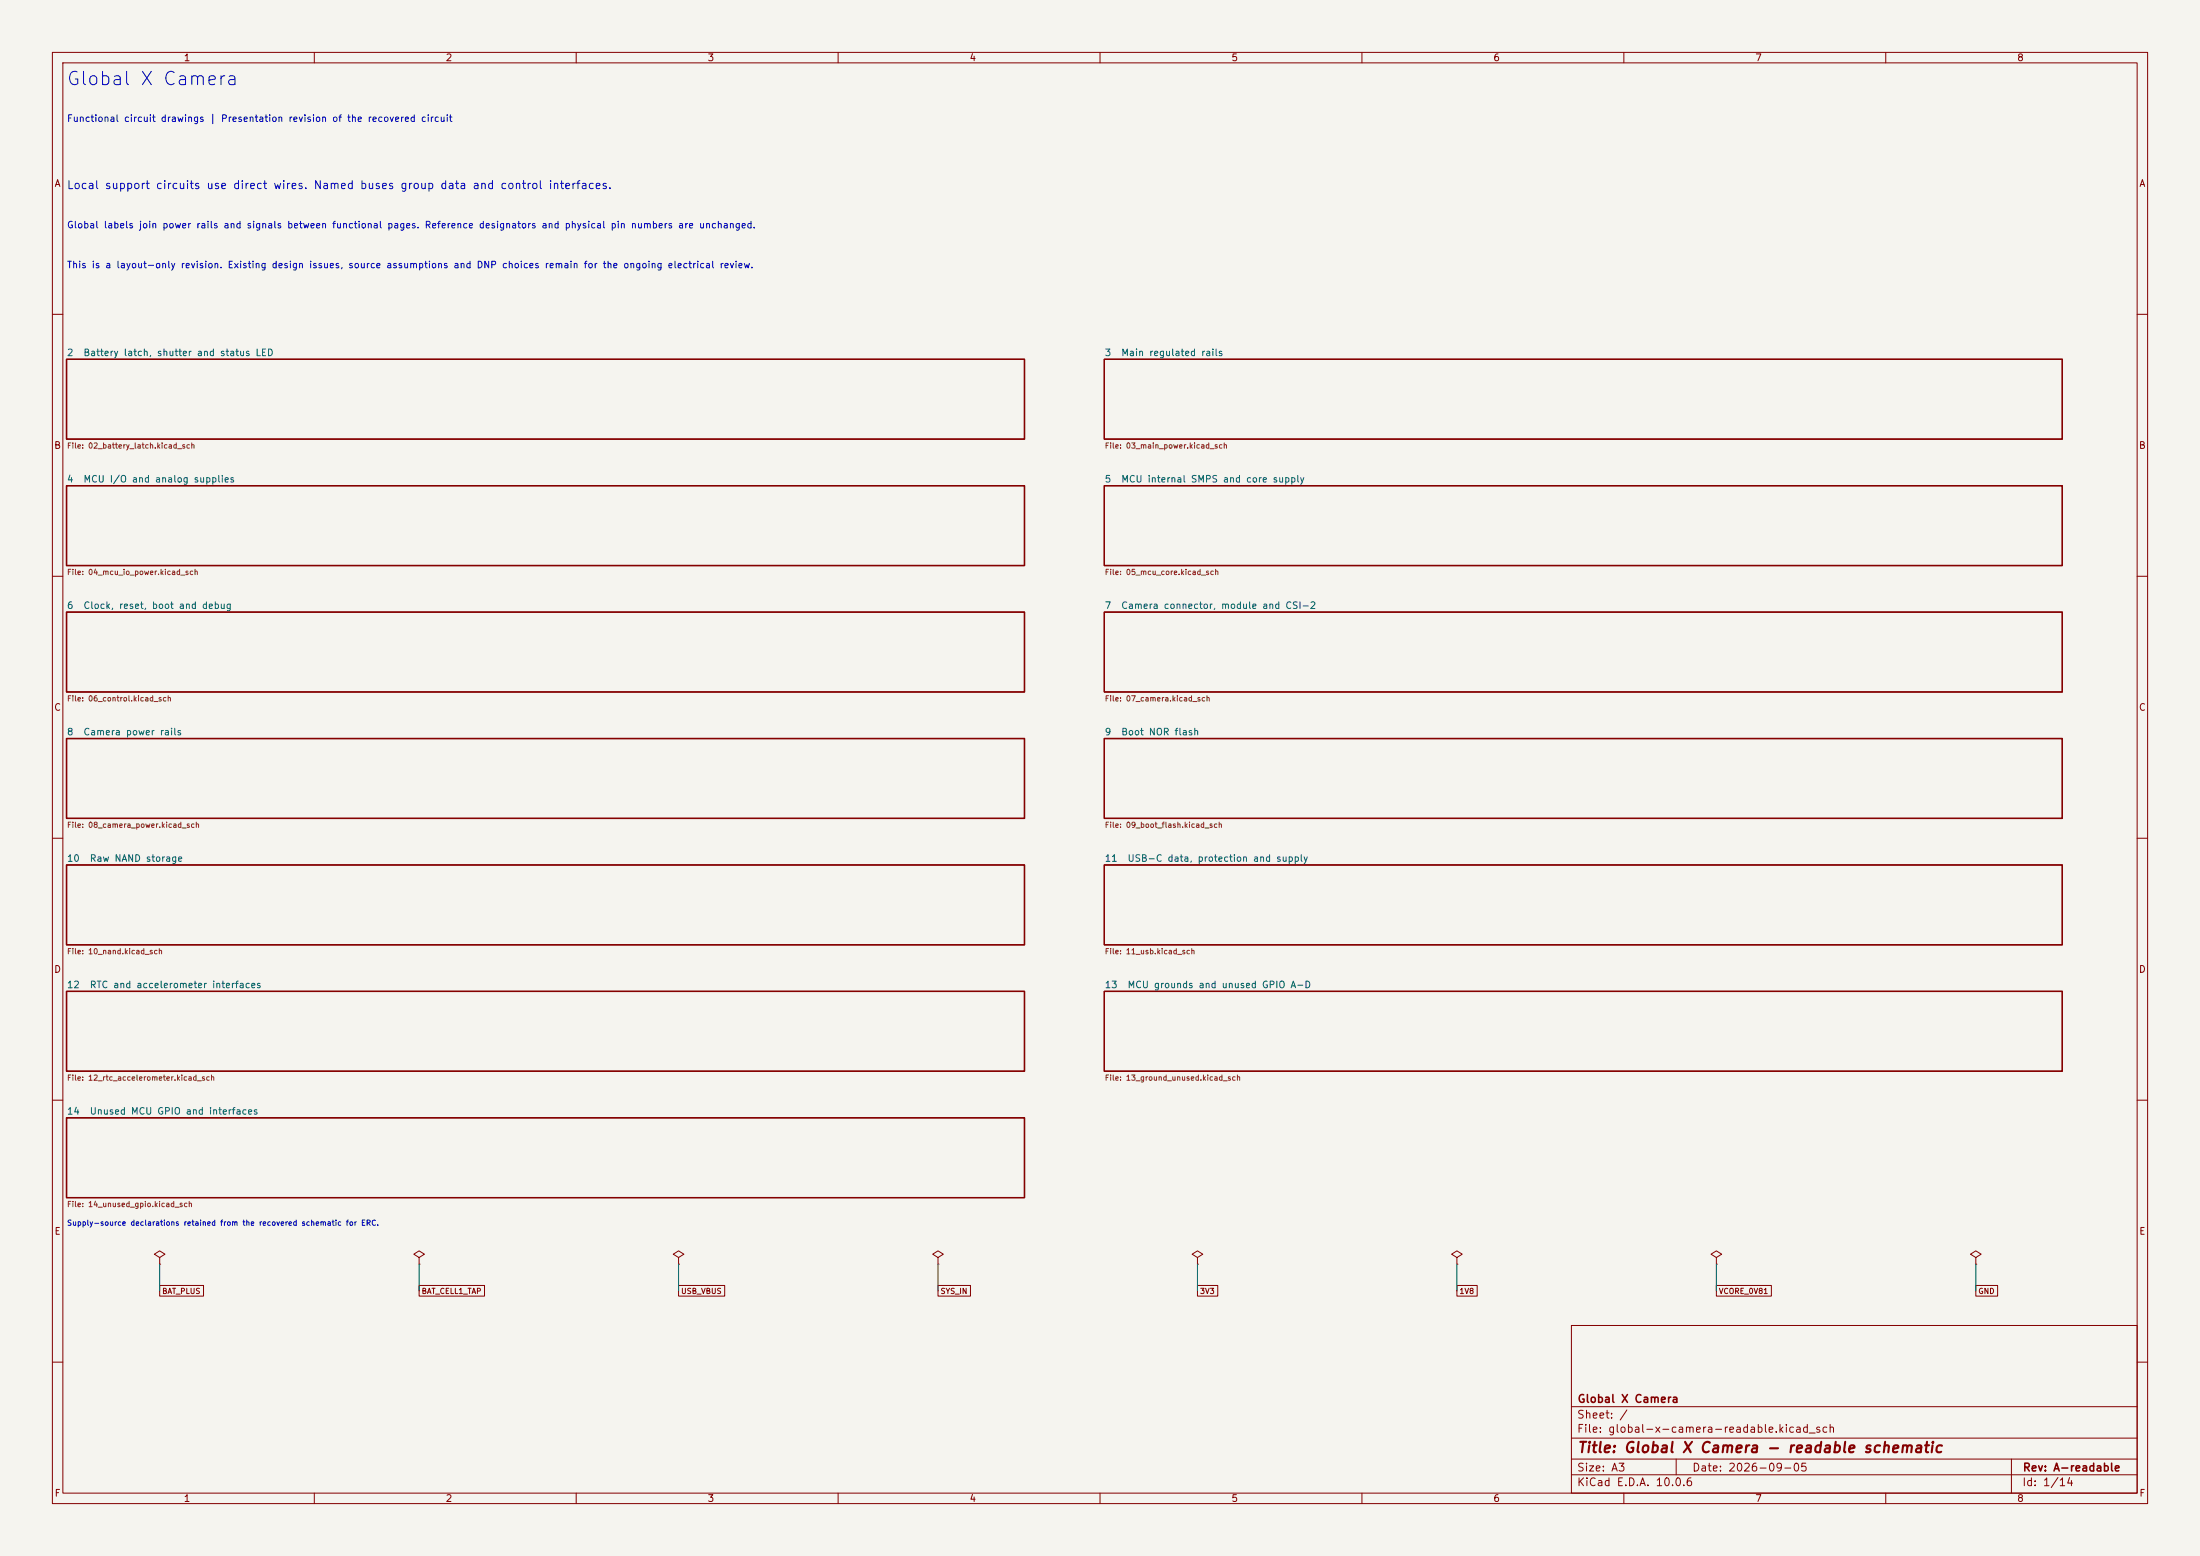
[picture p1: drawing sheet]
(kicad_sch
 (version 20260306)
 (generator "eeschema")
 (generator_version "10.0")
 (paper "A3")
 (title_block
  (title "Global X Camera - readable schematic")
  (date "2026-09-05")
  (rev "A-readable")
  (company "Global X Camera"))
 (lib_symbols
  (symbol "GX:PWR_FLAG"
   (power global)
   (pin_numbers (hide yes))
   (pin_names
    (offset 0) (hide yes)) (exclude_from_sim no) (in_bom yes) (on_board yes)
   (in_pos_files yes)
   (duplicate_pin_numbers_are_jumpers no)
   (property "Reference" "#FLG" (at 0 1.905 0) (show_name no) (do_not_autoplace no) (hide yes) (effects (font (size 1.27 1.27))))
   (property "Value" "PWR_FLAG" (at 0 3.81 0) (show_name no) (do_not_autoplace no) (effects (font (size 1.27 1.27))))
   (property "Footprint" "" (at 0 0 0) (show_name no) (do_not_autoplace no) (hide yes) (effects (font (size 1.27 1.27))))
   (property "Datasheet" "" (at 0 0 0) (show_name no) (do_not_autoplace no) (hide yes) (effects (font (size 1.27 1.27))))
   (property "Description" "Special symbol for telling ERC where power comes from" (at 0 0 0) (show_name no) (do_not_autoplace no) (hide yes) (effects (font (size 1.27 1.27))))
   (symbol "PWR_FLAG_0_0"
    (pin power_out line (at 0 0 90) (length 0) (name "" (effects (font (size 1.27 1.27)))) (number "1" (effects (font (size 1.27 1.27))))))
   (symbol "PWR_FLAG_0_1"
    (polyline (pts (xy 0 0) (xy 0 1.27) (xy -1.016 1.905) (xy 0 2.54) (xy 1.016 1.905) (xy 0 1.27)) (stroke (width 0) (type default)) (fill (type none))))
   (embedded_fonts no)))
 (text "This is a layout-only revision. Existing design issues, source assumptions and DNP choices remain for the ongoing electrical review."
  (exclude_from_sim no)
  (at 12.7 50.8 0)
  (effects (font (size 1.27 1.27)) (justify left)))
 (text "Local support circuits use direct wires. Named buses group data and control interfaces."
  (exclude_from_sim no)
  (at 12.7 35.56 0)
  (effects (font (size 1.524 1.524)) (justify left)))
 (text "Global X Camera"
  (exclude_from_sim no)
  (at 12.7 15.24 0)
  (effects (font (size 2.54 2.54)) (justify left)))
 (text "Global labels join power rails and signals between functional pages. Reference designators and physical pin numbers are unchanged."
  (exclude_from_sim no)
  (at 12.7 43.18 0)
  (effects (font (size 1.27 1.27)) (justify left)))
 (text "Supply-source declarations retained from the recovered schematic for ERC."
  (exclude_from_sim no)
  (at 12.7 233.68 0)
  (effects (font (size 1.016 1.016)) (justify left)))
 (text "Functional circuit drawings | Presentation revision of the recovered circuit"
  (exclude_from_sim no)
  (at 12.7 22.86 0)
  (effects (font (size 1.27 1.27)) (justify left)))
 (wire
  (pts (xy 228.6 241.3) (xy 228.6 246.38))
  (stroke (width 0) (type default)))
 (wire
  (pts (xy 30.48 241.3) (xy 30.48 246.38))
  (stroke (width 0) (type default)))
 (wire
  (pts (xy 377.19 241.3) (xy 377.19 246.38))
  (stroke (width 0) (type default)))
 (wire
  (pts (xy 327.66 241.3) (xy 327.66 246.38))
  (stroke (width 0) (type default)))
 (wire
  (pts (xy 129.54 241.3) (xy 129.54 246.38))
  (stroke (width 0) (type default)))
 (wire
  (pts (xy 80.01 241.3) (xy 80.01 246.38))
  (stroke (width 0) (type default)))
 (wire
  (pts (xy 278.13 241.3) (xy 278.13 246.38))
  (stroke (width 0) (type default)))
 (wire
  (pts (xy 179.07 241.3) (xy 179.07 246.38))
  (stroke (width 0) (type default)))
 (global_label "3V3"
  (shape passive)
  (at 228.6 246.38 0)
  (effects (font (size 1.016 1.016)) (justify left))
  (property "Intersheetrefs" "${INTERSHEET_REFS}" (at 228.6 246.38 0) (hide yes) (show_name no) (do_not_autoplace no) (effects (font (size 1.016 1.016)))))
 (global_label "1V8"
  (shape passive)
  (at 278.13 246.38 0)
  (effects (font (size 1.016 1.016)) (justify left))
  (property "Intersheetrefs" "${INTERSHEET_REFS}" (at 278.13 246.38 0) (hide yes) (show_name no) (do_not_autoplace no) (effects (font (size 1.016 1.016)))))
 (global_label "USB_VBUS"
  (shape passive)
  (at 129.54 246.38 0)
  (effects (font (size 1.016 1.016)) (justify left))
  (property "Intersheetrefs" "${INTERSHEET_REFS}" (at 129.54 246.38 0) (hide yes) (show_name no) (do_not_autoplace no) (effects (font (size 1.016 1.016)))))
 (global_label "SYS_IN"
  (shape passive)
  (at 179.07 246.38 0)
  (effects (font (size 1.016 1.016)) (justify left))
  (property "Intersheetrefs" "${INTERSHEET_REFS}" (at 179.07 246.38 0) (hide yes) (show_name no) (do_not_autoplace no) (effects (font (size 1.016 1.016)))))
 (global_label "GND"
  (shape passive)
  (at 377.19 246.38 0)
  (effects (font (size 1.016 1.016)) (justify left))
  (property "Intersheetrefs" "${INTERSHEET_REFS}" (at 377.19 246.38 0) (hide yes) (show_name no) (do_not_autoplace no) (effects (font (size 1.016 1.016)))))
 (global_label "BAT_CELL1_TAP"
  (shape passive)
  (at 80.01 246.38 0)
  (effects (font (size 1.016 1.016)) (justify left))
  (property "Intersheetrefs" "${INTERSHEET_REFS}" (at 80.01 246.38 0) (hide yes) (show_name no) (do_not_autoplace no) (effects (font (size 1.016 1.016)))))
 (global_label "BAT_PLUS"
  (shape passive)
  (at 30.48 246.38 0)
  (effects (font (size 1.016 1.016)) (justify left))
  (property "Intersheetrefs" "${INTERSHEET_REFS}" (at 30.48 246.38 0) (hide yes) (show_name no) (do_not_autoplace no) (effects (font (size 1.016 1.016)))))
 (global_label "VCORE_0V81"
  (shape passive)
  (at 327.66 246.38 0)
  (effects (font (size 1.016 1.016)) (justify left))
  (property "Intersheetrefs" "${INTERSHEET_REFS}" (at 327.66 246.38 0) (hide yes) (show_name no) (do_not_autoplace no) (effects (font (size 1.016 1.016)))))
 (symbol
  (lib_id "GX:PWR_FLAG")
  (at 278.13 241.3 0)
  (unit 1)
  (body_style 1)
  (exclude_from_sim no)
  (in_bom no)
  (on_board no)
  (in_pos_files yes)
  (dnp no)
  (property "Reference" "#FLG006" (at 278.13 241.3 0) (hide yes) (show_name no) (do_not_autoplace no) (effects (font (size 1.27 1.27))))
  (property "Value" "PWR_FLAG" (at 278.13 241.3 0) (hide yes) (show_name no) (do_not_autoplace no) (effects (font (size 1.27 1.27))))
  (property "Footprint" "" (at 278.13 241.3 0) (show_name no) (do_not_autoplace no) (effects (font (size 1.27 1.27))))
  (property "Datasheet" "" (at 278.13 241.3 0) (show_name no) (do_not_autoplace no) (effects (font (size 1.27 1.27))))
  (property "Description" "" (at 278.13 241.3 0) (show_name no) (do_not_autoplace no) (effects (font (size 1.27 1.27))))
  (pin "1"))
 (symbol
  (lib_id "GX:PWR_FLAG")
  (at 30.48 241.3 0)
  (unit 1)
  (body_style 1)
  (exclude_from_sim no)
  (in_bom no)
  (on_board no)
  (in_pos_files yes)
  (dnp no)
  (property "Reference" "#FLG001" (at 30.48 241.3 0) (hide yes) (show_name no) (do_not_autoplace no) (effects (font (size 1.27 1.27))))
  (property "Value" "PWR_FLAG" (at 30.48 241.3 0) (hide yes) (show_name no) (do_not_autoplace no) (effects (font (size 1.27 1.27))))
  (property "Footprint" "" (at 30.48 241.3 0) (show_name no) (do_not_autoplace no) (effects (font (size 1.27 1.27))))
  (property "Datasheet" "" (at 30.48 241.3 0) (show_name no) (do_not_autoplace no) (effects (font (size 1.27 1.27))))
  (property "Description" "" (at 30.48 241.3 0) (show_name no) (do_not_autoplace no) (effects (font (size 1.27 1.27))))
  (pin "1"))
 (symbol
  (lib_id "GX:PWR_FLAG")
  (at 179.07 241.3 0)
  (unit 1)
  (body_style 1)
  (exclude_from_sim no)
  (in_bom no)
  (on_board no)
  (in_pos_files yes)
  (dnp no)
  (property "Reference" "#FLG004" (at 179.07 241.3 0) (hide yes) (show_name no) (do_not_autoplace no) (effects (font (size 1.27 1.27))))
  (property "Value" "PWR_FLAG" (at 179.07 241.3 0) (hide yes) (show_name no) (do_not_autoplace no) (effects (font (size 1.27 1.27))))
  (property "Footprint" "" (at 179.07 241.3 0) (show_name no) (do_not_autoplace no) (effects (font (size 1.27 1.27))))
  (property "Datasheet" "" (at 179.07 241.3 0) (show_name no) (do_not_autoplace no) (effects (font (size 1.27 1.27))))
  (property "Description" "" (at 179.07 241.3 0) (show_name no) (do_not_autoplace no) (effects (font (size 1.27 1.27))))
  (pin "1"))
 (symbol
  (lib_id "GX:PWR_FLAG")
  (at 327.66 241.3 0)
  (unit 1)
  (body_style 1)
  (exclude_from_sim no)
  (in_bom no)
  (on_board no)
  (in_pos_files yes)
  (dnp no)
  (property "Reference" "#FLG007" (at 327.66 241.3 0) (hide yes) (show_name no) (do_not_autoplace no) (effects (font (size 1.27 1.27))))
  (property "Value" "PWR_FLAG" (at 327.66 241.3 0) (hide yes) (show_name no) (do_not_autoplace no) (effects (font (size 1.27 1.27))))
  (property "Footprint" "" (at 327.66 241.3 0) (show_name no) (do_not_autoplace no) (effects (font (size 1.27 1.27))))
  (property "Datasheet" "" (at 327.66 241.3 0) (show_name no) (do_not_autoplace no) (effects (font (size 1.27 1.27))))
  (property "Description" "" (at 327.66 241.3 0) (show_name no) (do_not_autoplace no) (effects (font (size 1.27 1.27))))
  (pin "1"))
 (symbol
  (lib_id "GX:PWR_FLAG")
  (at 228.6 241.3 0)
  (unit 1)
  (body_style 1)
  (exclude_from_sim no)
  (in_bom no)
  (on_board no)
  (in_pos_files yes)
  (dnp no)
  (property "Reference" "#FLG005" (at 228.6 241.3 0) (hide yes) (show_name no) (do_not_autoplace no) (effects (font (size 1.27 1.27))))
  (property "Value" "PWR_FLAG" (at 228.6 241.3 0) (hide yes) (show_name no) (do_not_autoplace no) (effects (font (size 1.27 1.27))))
  (property "Footprint" "" (at 228.6 241.3 0) (show_name no) (do_not_autoplace no) (effects (font (size 1.27 1.27))))
  (property "Datasheet" "" (at 228.6 241.3 0) (show_name no) (do_not_autoplace no) (effects (font (size 1.27 1.27))))
  (property "Description" "" (at 228.6 241.3 0) (show_name no) (do_not_autoplace no) (effects (font (size 1.27 1.27))))
  (pin "1"))
 (symbol
  (lib_id "GX:PWR_FLAG")
  (at 80.01 241.3 0)
  (unit 1)
  (body_style 1)
  (exclude_from_sim no)
  (in_bom no)
  (on_board no)
  (in_pos_files yes)
  (dnp no)
  (property "Reference" "#FLG002" (at 80.01 241.3 0) (hide yes) (show_name no) (do_not_autoplace no) (effects (font (size 1.27 1.27))))
  (property "Value" "PWR_FLAG" (at 80.01 241.3 0) (hide yes) (show_name no) (do_not_autoplace no) (effects (font (size 1.27 1.27))))
  (property "Footprint" "" (at 80.01 241.3 0) (show_name no) (do_not_autoplace no) (effects (font (size 1.27 1.27))))
  (property "Datasheet" "" (at 80.01 241.3 0) (show_name no) (do_not_autoplace no) (effects (font (size 1.27 1.27))))
  (property "Description" "" (at 80.01 241.3 0) (show_name no) (do_not_autoplace no) (effects (font (size 1.27 1.27))))
  (pin "1"))
 (symbol
  (lib_id "GX:PWR_FLAG")
  (at 377.19 241.3 0)
  (unit 1)
  (body_style 1)
  (exclude_from_sim no)
  (in_bom no)
  (on_board no)
  (in_pos_files yes)
  (dnp no)
  (property "Reference" "#FLG008" (at 377.19 241.3 0) (hide yes) (show_name no) (do_not_autoplace no) (effects (font (size 1.27 1.27))))
  (property "Value" "PWR_FLAG" (at 377.19 241.3 0) (hide yes) (show_name no) (do_not_autoplace no) (effects (font (size 1.27 1.27))))
  (property "Footprint" "" (at 377.19 241.3 0) (show_name no) (do_not_autoplace no) (effects (font (size 1.27 1.27))))
  (property "Datasheet" "" (at 377.19 241.3 0) (show_name no) (do_not_autoplace no) (effects (font (size 1.27 1.27))))
  (property "Description" "" (at 377.19 241.3 0) (show_name no) (do_not_autoplace no) (effects (font (size 1.27 1.27))))
  (pin "1"))
 (symbol
  (lib_id "GX:PWR_FLAG")
  (at 129.54 241.3 0)
  (unit 1)
  (body_style 1)
  (exclude_from_sim no)
  (in_bom no)
  (on_board no)
  (in_pos_files yes)
  (dnp no)
  (property "Reference" "#FLG003" (at 129.54 241.3 0) (hide yes) (show_name no) (do_not_autoplace no) (effects (font (size 1.27 1.27))))
  (property "Value" "PWR_FLAG" (at 129.54 241.3 0) (hide yes) (show_name no) (do_not_autoplace no) (effects (font (size 1.27 1.27))))
  (property "Footprint" "" (at 129.54 241.3 0) (show_name no) (do_not_autoplace no) (effects (font (size 1.27 1.27))))
  (property "Datasheet" "" (at 129.54 241.3 0) (show_name no) (do_not_autoplace no) (effects (font (size 1.27 1.27))))
  (property "Description" "" (at 129.54 241.3 0) (show_name no) (do_not_autoplace no) (effects (font (size 1.27 1.27))))
  (pin "1"))
 (sheet
  (at 210.82 189.23)
  (size 182.88 15.24)
  (exclude_from_sim no)
  (in_bom yes)
  (on_board yes)
  (dnp no)
  (stroke (width 0.254) (type solid))
  (fill (color 0 0 0 0))
  (property "Sheetname" "13  MCU grounds and unused GPIO A-D" (at 210.82 187.96 0) (show_name no) (do_not_autoplace no) (effects (font (size 1.27 1.27)) (justify left)))
  (property "Sheetfile" "13_ground_unused.kicad_sch" (at 210.82 205.74 0) (show_name no) (do_not_autoplace no) (effects (font (size 1.016 1.016)) (justify left))))
 (sheet
  (at 12.7 165.1)
  (size 182.88 15.24)
  (exclude_from_sim no)
  (in_bom yes)
  (on_board yes)
  (dnp no)
  (stroke (width 0.254) (type solid))
  (fill (color 0 0 0 0))
  (property "Sheetname" "10  Raw NAND storage" (at 12.7 163.83 0) (show_name no) (do_not_autoplace no) (effects (font (size 1.27 1.27)) (justify left)))
  (property "Sheetfile" "10_nand.kicad_sch" (at 12.7 181.61 0) (show_name no) (do_not_autoplace no) (effects (font (size 1.016 1.016)) (justify left))))
 (sheet
  (at 12.7 116.84)
  (size 182.88 15.24)
  (exclude_from_sim no)
  (in_bom yes)
  (on_board yes)
  (dnp no)
  (stroke (width 0.254) (type solid))
  (fill (color 0 0 0 0))
  (property "Sheetname" "6  Clock, reset, boot and debug" (at 12.7 115.57 0) (show_name no) (do_not_autoplace no) (effects (font (size 1.27 1.27)) (justify left)))
  (property "Sheetfile" "06_control.kicad_sch" (at 12.7 133.35 0) (show_name no) (do_not_autoplace no) (effects (font (size 1.016 1.016)) (justify left))))
 (sheet
  (at 12.7 140.97)
  (size 182.88 15.24)
  (exclude_from_sim no)
  (in_bom yes)
  (on_board yes)
  (dnp no)
  (stroke (width 0.254) (type solid))
  (fill (color 0 0 0 0))
  (property "Sheetname" "8  Camera power rails" (at 12.7 139.7 0) (show_name no) (do_not_autoplace no) (effects (font (size 1.27 1.27)) (justify left)))
  (property "Sheetfile" "08_camera_power.kicad_sch" (at 12.7 157.48 0) (show_name no) (do_not_autoplace no) (effects (font (size 1.016 1.016)) (justify left))))
 (sheet
  (at 210.82 116.84)
  (size 182.88 15.24)
  (exclude_from_sim no)
  (in_bom yes)
  (on_board yes)
  (dnp no)
  (stroke (width 0.254) (type solid))
  (fill (color 0 0 0 0))
  (property "Sheetname" "7  Camera connector, module and CSI-2" (at 210.82 115.57 0) (show_name no) (do_not_autoplace no) (effects (font (size 1.27 1.27)) (justify left)))
  (property "Sheetfile" "07_camera.kicad_sch" (at 210.82 133.35 0) (show_name no) (do_not_autoplace no) (effects (font (size 1.016 1.016)) (justify left))))
 (sheet
  (at 12.7 68.58)
  (size 182.88 15.24)
  (exclude_from_sim no)
  (in_bom yes)
  (on_board yes)
  (dnp no)
  (stroke (width 0.254) (type solid))
  (fill (color 0 0 0 0))
  (property "Sheetname" "2  Battery latch, shutter and status LED" (at 12.7 67.31 0) (show_name no) (do_not_autoplace no) (effects (font (size 1.27 1.27)) (justify left)))
  (property "Sheetfile" "02_battery_latch.kicad_sch" (at 12.7 85.09 0) (show_name no) (do_not_autoplace no) (effects (font (size 1.016 1.016)) (justify left))))
 (sheet
  (at 210.82 140.97)
  (size 182.88 15.24)
  (exclude_from_sim no)
  (in_bom yes)
  (on_board yes)
  (dnp no)
  (stroke (width 0.254) (type solid))
  (fill (color 0 0 0 0))
  (property "Sheetname" "9  Boot NOR flash" (at 210.82 139.7 0) (show_name no) (do_not_autoplace no) (effects (font (size 1.27 1.27)) (justify left)))
  (property "Sheetfile" "09_boot_flash.kicad_sch" (at 210.82 157.48 0) (show_name no) (do_not_autoplace no) (effects (font (size 1.016 1.016)) (justify left))))
 (sheet
  (at 12.7 92.71)
  (size 182.88 15.24)
  (exclude_from_sim no)
  (in_bom yes)
  (on_board yes)
  (dnp no)
  (stroke (width 0.254) (type solid))
  (fill (color 0 0 0 0))
  (property "Sheetname" "4  MCU I/O and analog supplies" (at 12.7 91.44 0) (show_name no) (do_not_autoplace no) (effects (font (size 1.27 1.27)) (justify left)))
  (property "Sheetfile" "04_mcu_io_power.kicad_sch" (at 12.7 109.22 0) (show_name no) (do_not_autoplace no) (effects (font (size 1.016 1.016)) (justify left))))
 (sheet
  (at 12.7 213.36)
  (size 182.88 15.24)
  (exclude_from_sim no)
  (in_bom yes)
  (on_board yes)
  (dnp no)
  (stroke (width 0.254) (type solid))
  (fill (color 0 0 0 0))
  (property "Sheetname" "14  Unused MCU GPIO and interfaces" (at 12.7 212.09 0) (show_name no) (do_not_autoplace no) (effects (font (size 1.27 1.27)) (justify left)))
  (property "Sheetfile" "14_unused_gpio.kicad_sch" (at 12.7 229.87 0) (show_name no) (do_not_autoplace no) (effects (font (size 1.016 1.016)) (justify left))))
 (sheet
  (at 210.82 165.1)
  (size 182.88 15.24)
  (exclude_from_sim no)
  (in_bom yes)
  (on_board yes)
  (dnp no)
  (stroke (width 0.254) (type solid))
  (fill (color 0 0 0 0))
  (property "Sheetname" "11  USB-C data, protection and supply" (at 210.82 163.83 0) (show_name no) (do_not_autoplace no) (effects (font (size 1.27 1.27)) (justify left)))
  (property "Sheetfile" "11_usb.kicad_sch" (at 210.82 181.61 0) (show_name no) (do_not_autoplace no) (effects (font (size 1.016 1.016)) (justify left))))
 (sheet
  (at 210.82 68.58)
  (size 182.88 15.24)
  (exclude_from_sim no)
  (in_bom yes)
  (on_board yes)
  (dnp no)
  (stroke (width 0.254) (type solid))
  (fill (color 0 0 0 0))
  (property "Sheetname" "3  Main regulated rails" (at 210.82 67.31 0) (show_name no) (do_not_autoplace no) (effects (font (size 1.27 1.27)) (justify left)))
  (property "Sheetfile" "03_main_power.kicad_sch" (at 210.82 85.09 0) (show_name no) (do_not_autoplace no) (effects (font (size 1.016 1.016)) (justify left))))
 (sheet
  (at 12.7 189.23)
  (size 182.88 15.24)
  (exclude_from_sim no)
  (in_bom yes)
  (on_board yes)
  (dnp no)
  (stroke (width 0.254) (type solid))
  (fill (color 0 0 0 0))
  (property "Sheetname" "12  RTC and accelerometer interfaces" (at 12.7 187.96 0) (show_name no) (do_not_autoplace no) (effects (font (size 1.27 1.27)) (justify left)))
  (property "Sheetfile" "12_rtc_accelerometer.kicad_sch" (at 12.7 205.74 0) (show_name no) (do_not_autoplace no) (effects (font (size 1.016 1.016)) (justify left))))
 (sheet
  (at 210.82 92.71)
  (size 182.88 15.24)
  (exclude_from_sim no)
  (in_bom yes)
  (on_board yes)
  (dnp no)
  (stroke (width 0.254) (type solid))
  (fill (color 0 0 0 0))
  (property "Sheetname" "5  MCU internal SMPS and core supply" (at 210.82 91.44 0) (show_name no) (do_not_autoplace no) (effects (font (size 1.27 1.27)) (justify left)))
  (property "Sheetfile" "05_mcu_core.kicad_sch" (at 210.82 109.22 0) (show_name no) (do_not_autoplace no) (effects (font (size 1.016 1.016)) (justify left))))
 (sheet_instances
  (path ""
   (page "1")))
 (embedded_fonts no))
